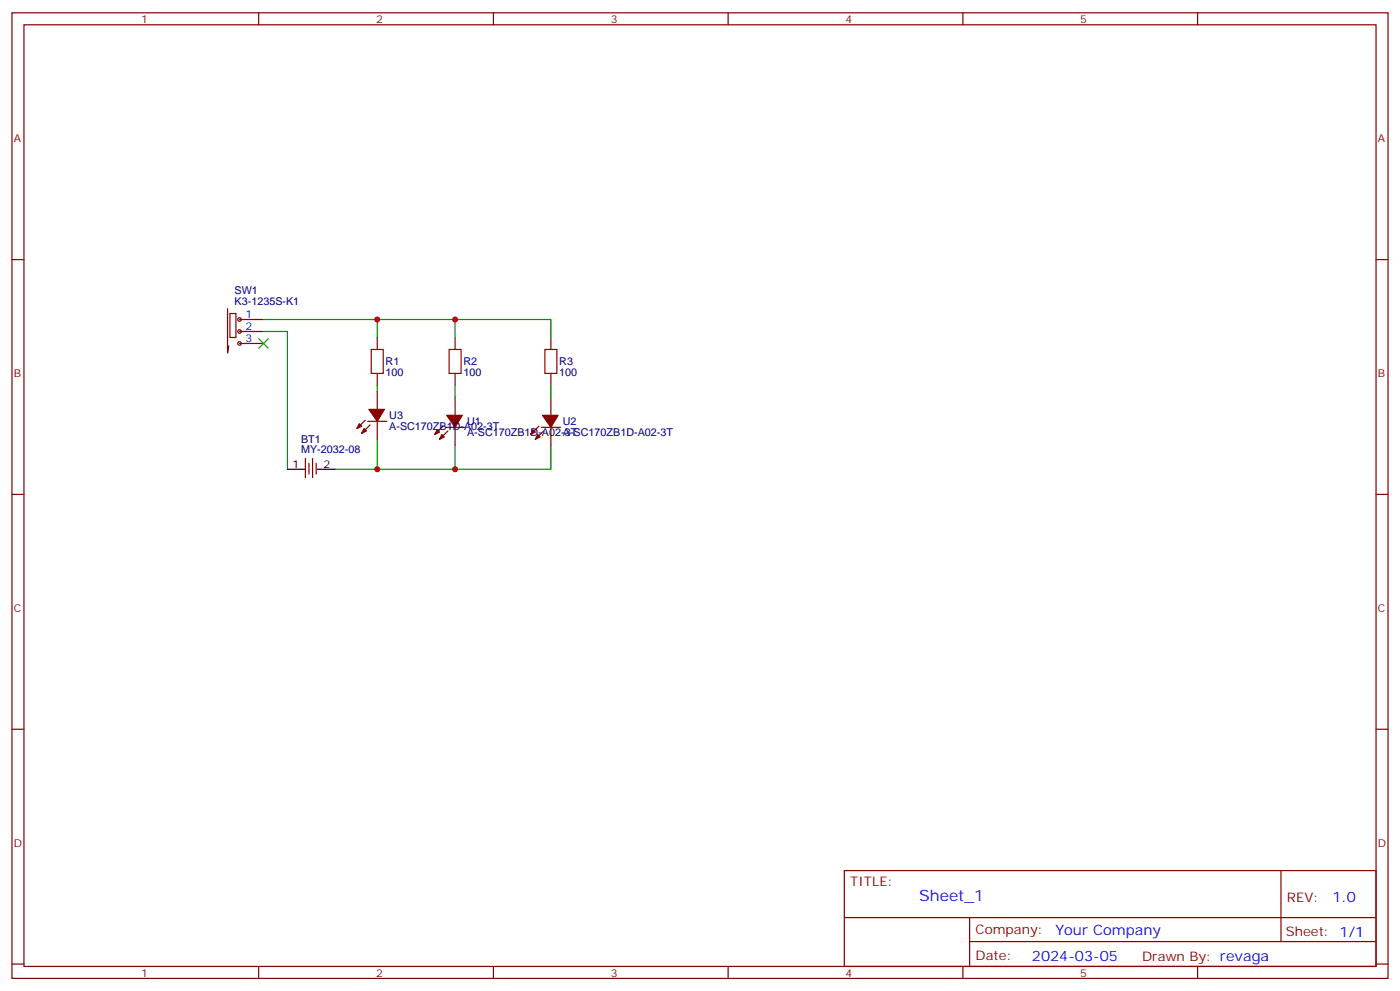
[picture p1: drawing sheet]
<svg xmlns="http://www.w3.org/2000/svg" width="412mm" height="292mm" viewBox="0 0 412 292" stroke-linecap="round" stroke-linejoin="round" font-family="sans-serif">
<g fill="none" stroke="#870000" stroke-width=".35">
<path d="M3.5 3.8h405.4v284.3h-405.4zM7.1 7.3h398.2v277.3h-398.2zM76.2 3.8v3.5M145.3 3.8v3.5M214.5 3.8v3.5M283.6 3.8v3.5M352.8 3.8v3.5M3.5 76.4h3.6M405.3 76.4h3.6M67 90.9v13.1l.4-2.2M67.7 92.3h1.8v7.1h-1.8zM70.6 94.1h7"/>
<path d="M70.6 97.6h7M111.1 99.4v3.5M134.1 99.4v3.5M162.3 99.4v3.5M70.6 101.1h7M111.1 110v3.5M111.1 115.3v5.2M134.1 110v3.5M134.1 117v5.3M162.3 110v3.5M162.3 117v5.3M90 135v5.7"/>
<path d="M91 136.4v3.2M92.1 135v5.7M93.1 136.4v3.2M107.6 123.7l-2.5 2.5M108.3 124.1h5.6M109 125.1l-2.5 2.5M111.1 124.1v5.3M130.5 125.5l-2.4 2.5M131.2 125.8h5.7M131.9 126.9l-2.4 2.5M134.1 125.8v5.3M158.7 125.5l-2.4 2.5"/>
<path d="M159.5 125.8h5.6M160.2 126.9l-2.5 2.5M162.3 125.8v5.3M3.5 145.6h3.6M405.3 145.6h3.6M3.5 214.7h3.6M405.3 214.7h3.6M248.7 256.4h156.6v28.2h-156.6zM377.3 256.4v20.9M248.7 270.2h156.5M285.6 277.3h119.6M285.6 270.2v14.1"/>
<path d="M3.5 283.9h3.6M76.2 284.6v3.5M145.3 284.6v3.5M214.5 284.6v3.5M283.6 284.6v3.5M352.8 284.6v3.5M405.3 283.9h3.6"/>
</g>
<g fill="none" stroke="#900" stroke-width=".35">
<circle cx="70.6" cy="97.6" r=".53"/>
<circle cx="70.6" cy="94.1" r=".53"/>
<circle cx="70.6" cy="101.1" r=".53"/>
</g>
<path d="M77.6 97.6h7.1v40.6M77.6 94.1h33.5v5.3M111.1 94.1h23v5.3M134.1 94.1h28.2v5.3M111.1 113.5v1.8M134.1 113.5v3.5M162.3 113.5v3.5M111.1 129.4v8.8h-12.3M134.1 131.1v7.1h-23M162.3 131.1v7.1h-28.2" fill="none" stroke="#008700" stroke-width=".35"/>
<path d="M76.2 99.7l2.8 2.9M79 99.7l-2.8 2.9" fill="none" stroke="#3c3" stroke-width=".35"/>
<g fill="#870000" stroke="#870000" stroke-width=".35">
<path d="M130.2 128l.7 .7-1.4 .7z"/>
<path d="M128.8 126.5l.7 .7-1.4 .8z"/>
<path d="M131.6 122.3h4.6l-2.1 3.5z"/>
<path d="M158.4 128l.7 .7-1.4 .7z"/>
<path d="M157 126.5l.7 .7-1.4 .8z"/>
<path d="M159.8 122.3h4.6l-2.1 3.5z"/>
<path d="M107.2 126.2l.7 .7-1.4 .7z"/>
<path d="M105.8 124.8l.7 .7-1.4 .7z"/>
<path d="M108.7 120.5h4.5l-2.1 3.6z"/>
</g>
<path d="M84.7 138.2h5.3M93.5 138.2h5.3" fill="none" stroke="#000" stroke-width=".35"/>
<path d="M109.4 102.9h3.5v7.1h-3.5zM132.3 102.9h3.5v7.1h-3.5zM160.5 102.9h3.5v7.1h-3.5z" fill="none" stroke="#a10000" stroke-width=".35"/>
<g fill="#c00">
<circle cx="111.1" cy="94.1" r=".88"/>
<circle cx="111.1" cy="138.2" r=".88"/>
<circle cx="134.1" cy="94.1" r=".88"/>
<circle cx="134.1" cy="138.2" r=".88"/>
</g>
<text font-size="4.6" fill="#00f" x="270.8" y="265.4">Sheet_1</text>
<g font-size="4.2" fill="#00f">
<text x="392.5" y="265.6">1.0</text>
<text x="310.9" y="275.2">Your Company</text>
<text x="304" y="283">2024-03-05</text>
</g>
<g font-size="3.9" fill="#800">
<text x="250.5" y="260.9">TITLE:</text>
<text x="379.1" y="265.6">REV:</text>
<text x="287.4" y="275.1">Company:</text>
<text x="378.7" y="275.8">Sheet: 1/1</text>
<text x="287.4" y="282.8">Date:</text>
<text x="336.4" y="282.9">Drawn By: revaga</text>
</g>
<g font-size="3.2" fill="#800">
<text x="41.6" y="6.8">1</text>
<text x="110.8" y="6.8">2</text>
<text x="179.9" y="6.8">3</text>
<text x="249.1" y="6.8">4</text>
<text x="318.2" y="6.8">5</text>
<text x="4.1" y="41.9">A</text>
<text x="405.9" y="41.9">A</text>
<text x="4.1" y="111">B</text>
<text x="405.9" y="111">B</text>
<text x="4.1" y="180.2">C</text>
<text x="405.9" y="180.2">C</text>
<text x="4.1" y="249.3">D</text>
<text x="405.9" y="249.3">D</text>
<text x="41.6" y="287.6">1</text>
<text x="110.8" y="287.6">2</text>
<text x="179.9" y="287.6">3</text>
<text x="249.1" y="287.6">4</text>
<text x="318.2" y="287.6">5</text>
</g>
<g font-size="3.2" fill="#000080">
<text x="69.1" y="89.9">K3-1235S-K1</text>
<text x="69.1" y="86.6">SW1</text>
<text x="113.6" y="107.6">R1</text>
<text x="136.5" y="107.6">R2</text>
<text x="164.7" y="107.6">R3</text>
<text x="113.6" y="110.7">100</text>
<text x="136.5" y="110.7">100</text>
<text x="164.7" y="110.7">100</text>
<text x="114.7" y="123.5">U3</text>
<text x="137.6" y="125.2">U1</text>
<text x="165.8" y="125.2">U2</text>
<text x="88.7" y="130.3">BT1</text>
<text x="114.7" y="126.6">A-SC170ZB1D-A02-3T</text>
<text x="137.6" y="128.3">A-SC170ZB1D-A02-3T</text>
<text x="165.8" y="128.3">A-SC170ZB1D-A02-3T</text>
<text x="88.7" y="133.4">MY-2032-08</text>
</g>
<g font-size="3.2" fill="#00f">
<text x="72.3" y="93.7">1</text>
<text x="72.3" y="97.3">2</text>
<text x="72.3" y="100.8">3</text>
</g>
<g font-size="3.2">
<text x="86.2" y="137.8">1</text>
<text x="95.2" y="137.8">2</text>
</g>
</svg>
